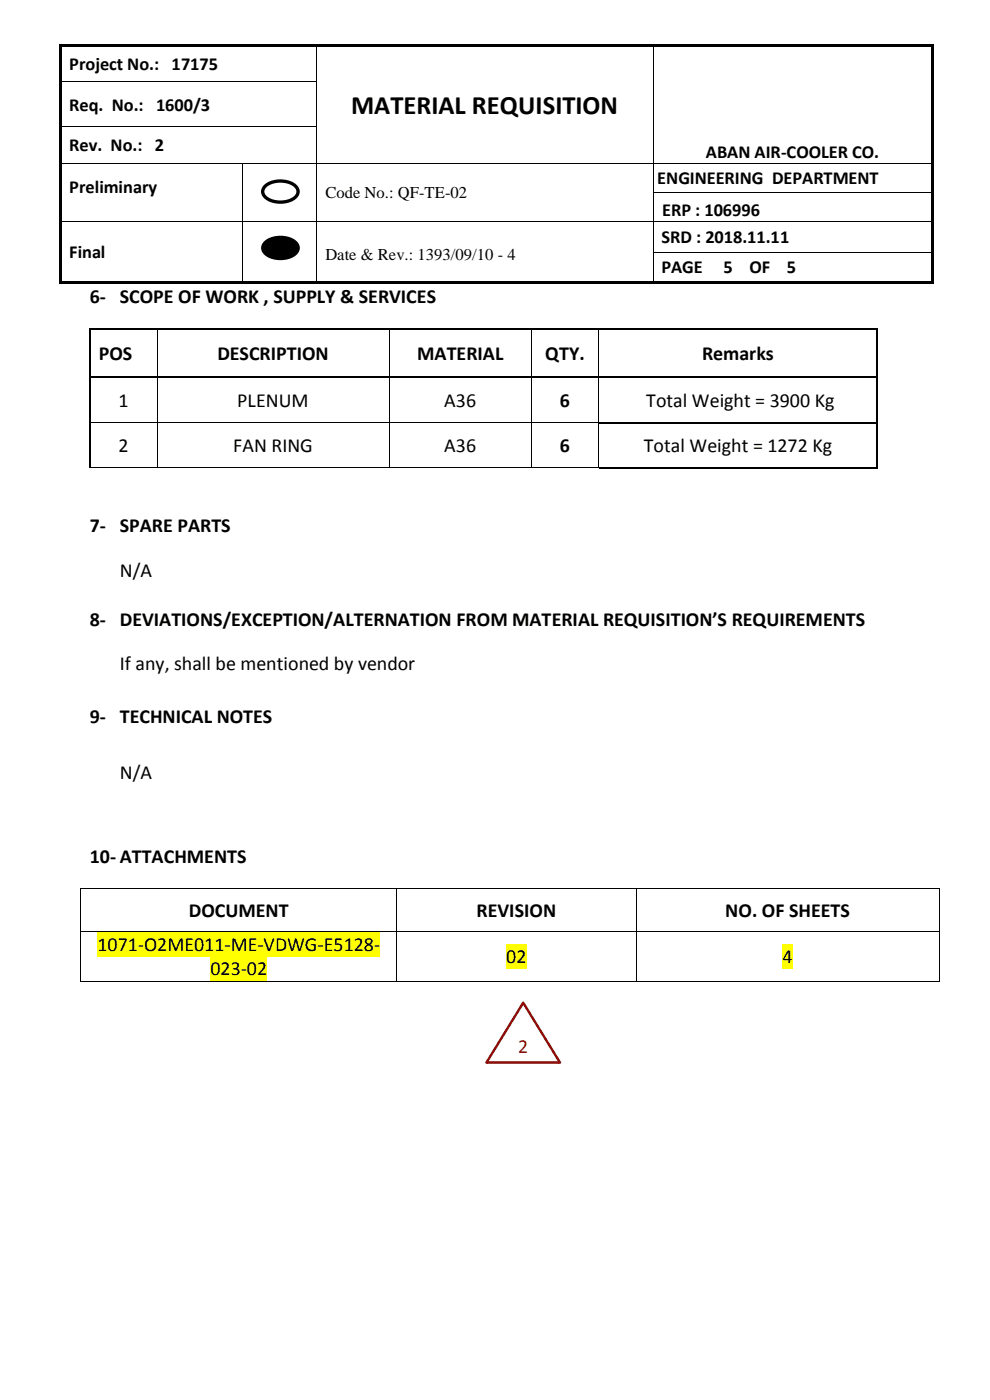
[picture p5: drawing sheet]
<svg xmlns="http://www.w3.org/2000/svg" width="210mm" height="297mm" viewBox="0 0 210 297" stroke-linecap="round" stroke-linejoin="round" font-family="sans-serif">
<g fill="#000">
<path d="M12.5 9.3h.5v.6h-.5z" fill-rule="evenodd"/>
<path d="M12.5 9.3h.5v.5h-.5z" fill-rule="evenodd"/>
<path d="M12.5 9.9h.5v7.3h-.5z" fill-rule="evenodd"/>
<path d="M12.5 17.2h.5v.5h-.5z" fill-rule="evenodd"/>
<path d="M13 9.3h54v.5h-54z" fill-rule="evenodd"/>
<path d="M67 9.8l.2 .1z" fill-rule="evenodd"/>
<path d="M67 9.3h.5v.5h-.5z" fill-rule="evenodd"/>
<path d="M67 17.2h.2v.5h-.2z" fill-rule="evenodd"/>
<path d="M67.5 9.3h71v.5h-71z" fill-rule="evenodd"/>
<path d="M138.5 9.8l.1 .1z" fill-rule="evenodd"/>
<path d="M138.5 9.3h.5v.5h-.5z" fill-rule="evenodd"/>
<path d="M138.5 17.2h.1v.5h-.1z" fill-rule="evenodd"/>
<path d="M139 9.3h58.5v.5h-58.5z" fill-rule="evenodd"/>
<path d="M197.5 9.3h.5v.6h-.5z" fill-rule="evenodd"/>
<path d="M197.5 9.3h.5v.5h-.5z" fill-rule="evenodd"/>
<path d="M197.5 9.9h.5v7.3h-.5z" fill-rule="evenodd"/>
<path d="M197.5 17.2h.5v.5h-.5z" fill-rule="evenodd"/>
<path d="M12.5 17.7h.5v9h-.5z" fill-rule="evenodd"/>
<path d="M12.5 26.7h.5v.5h-.5z" fill-rule="evenodd"/>
<path d="M12.5 27.2h.5v7.4h-.5z" fill-rule="evenodd"/>
<path d="M12.5 34.6h.5v.1h-.5z" fill-rule="evenodd"/>
<path d="M51.4 34.6h.1v.1h-.1z" fill-rule="evenodd"/>
<path d="M67 26.7h.2v.5h-.2z" fill-rule="evenodd"/>
<path d="M67 34.6h.2v.1h-.2z" fill-rule="evenodd"/>
<path d="M138.5 26.7h.1v.5h-.1z" fill-rule="evenodd"/>
<path d="M138.5 34.6h.1v.1h-.1z" fill-rule="evenodd"/>
<path d="M197.5 17.7h.5v9h-.5z" fill-rule="evenodd"/>
<path d="M197.5 26.7h.5v.5h-.5z" fill-rule="evenodd"/>
<path d="M197.5 27.2h.5v7.4h-.5z" fill-rule="evenodd"/>
<path d="M197.5 34.6h.5v.1h-.5z" fill-rule="evenodd"/>
<path d="M12.5 34.7h.5v6.2h-.5z" fill-rule="evenodd"/>
<path d="M12.5 40.9h.5v.1h-.5z" fill-rule="evenodd"/>
<path d="M12.5 41h.5v5.8h-.5z" fill-rule="evenodd"/>
<path d="M12.5 46.8h.5v.2h-.5z" fill-rule="evenodd"/>
<path d="M12.5 47h.5v6.4h-.5z" fill-rule="evenodd"/>
<path d="M12.5 53.4h.5v.2h-.5z" fill-rule="evenodd"/>
<path d="M12.5 53.6h.5v6.1h-.5z" fill-rule="evenodd"/>
<path d="M51.4 40.9h.1v.1h-.1z" fill-rule="evenodd"/>
<path d="M51.4 46.8h.1v.2h-.1z" fill-rule="evenodd"/>
<path d="M51.4 53.4h.1v.2h-.1z" fill-rule="evenodd"/>
<path d="M56.1 51.6a5.2 5.2 0 0 1 6.8 0 1.73 1.73 0 0 1-1.1 2.8 5.3 5.3 0 0 1-5.7-.8 1.46 1.46 0 0 1 0-2z" fill-rule="evenodd"/>
<path d="M67 40.9h.2v.1h-.2z" fill-rule="evenodd"/>
<path d="M67 46.8h.2v.2h-.2z" fill-rule="evenodd"/>
<path d="M67 53.4h.2v.2h-.2z" fill-rule="evenodd"/>
<path d="M138.5 40.9h.1v.1h-.1z" fill-rule="evenodd"/>
<path d="M138.5 46.8h.1v.2h-.1z" fill-rule="evenodd"/>
<path d="M138.5 53.4h.1v.2h-.1z" fill-rule="evenodd"/>
<path d="M197.5 34.7h.5v6.2h-.5z" fill-rule="evenodd"/>
<path d="M197.5 40.9h.5v.1h-.5z" fill-rule="evenodd"/>
<path d="M197.5 41h.5v5.8h-.5z" fill-rule="evenodd"/>
<path d="M197.5 46.8h.5v.2h-.5z" fill-rule="evenodd"/>
<path d="M197.5 47h.5v6.4h-.5z" fill-rule="evenodd"/>
<path d="M197.5 53.4h.5v.2h-.5z" fill-rule="evenodd"/>
<path d="M197.5 53.6h.5v6.1h-.5z" fill-rule="evenodd"/>
<path d="M12.5 59.7h.5v.5h-.5z" fill-rule="evenodd"/>
<path d="M12.5 59.7h.5v.5h-.5z" fill-rule="evenodd"/>
<path d="M13 59.7h38.4v.5h-38.4z" fill-rule="evenodd"/>
<path d="M18.9 69.7h.3v.4h-.3z" fill-rule="evenodd"/>
<path d="M18.9 69.7h.3v.4h-.3z" fill-rule="evenodd"/>
<path d="M33.3 69.7h.3v.4h-.3z" fill-rule="evenodd"/>
<path d="M51.4 59.7h.5v.5h-.5z" fill-rule="evenodd"/>
<path d="M51.9 59.7h15.1v.5h-15.1z" fill-rule="evenodd"/>
<path d="M67 59.7h.5v.5h-.5z" fill-rule="evenodd"/>
<path d="M67.5 59.7h71v.5h-71z" fill-rule="evenodd"/>
<path d="M82.5 69.7h.3v.4h-.3z" fill-rule="evenodd"/>
<path d="M112.7 69.7h.3v.4h-.3z" fill-rule="evenodd"/>
<path d="M126.9 69.7h.4v.4h-.4z" fill-rule="evenodd"/>
<path d="M138.5 59.7h.5v.5h-.5z" fill-rule="evenodd"/>
<path d="M139 59.7h58.5v.5h-58.5z" fill-rule="evenodd"/>
<path d="M186 69.7h.3v.4h-.3z" fill-rule="evenodd"/>
<path d="M186 69.7h.3v.4h-.3z" fill-rule="evenodd"/>
<path d="M197.5 59.7h.5v.5h-.5z" fill-rule="evenodd"/>
<path d="M197.5 59.7h.5v.5h-.5z" fill-rule="evenodd"/>
<path d="M18.9 79.8h.3v.4h-.3z" fill-rule="evenodd"/>
<path d="M18.9 89.5h.3v.3h-.3z" fill-rule="evenodd"/>
<path d="M33.3 79.8h.3v.4h-.3z" fill-rule="evenodd"/>
<path d="M33.3 89.5h.2v.3h-.2z" fill-rule="evenodd"/>
<path d="M33.3 99.1h.2v.2h-.2z" fill-rule="evenodd"/>
<path d="M82.5 79.8h.3v.4h-.3z" fill-rule="evenodd"/>
<path d="M82.5 89.5h.2v.3h-.2z" fill-rule="evenodd"/>
<path d="M82.5 99.1h.2v.2h-.2z" fill-rule="evenodd"/>
<path d="M112.7 79.8h.3v.4h-.3z" fill-rule="evenodd"/>
<path d="M112.7 89.5h.1v.3h-.1z" fill-rule="evenodd"/>
<path d="M112.7 99.1h.1v.2h-.1z" fill-rule="evenodd"/>
<path d="M126.9 79.8h.4v.4h-.4z" fill-rule="evenodd"/>
<path d="M126.9 89.5h.2v.3h-.2z" fill-rule="evenodd"/>
<path d="M126.9 99.1h.2v.2h-.2z" fill-rule="evenodd"/>
<path d="M126.9 99.1h.2v.2h-.2z" fill-rule="evenodd"/>
<path d="M186 79.8h.3v.4h-.3z" fill-rule="evenodd"/>
<path d="M186 89.5h.3v.3h-.3z" fill-rule="evenodd"/>
<path d="M186 99.1h.3v.4h-.3z" fill-rule="evenodd"/>
<path d="M186 99.1h.3v.4h-.3z" fill-rule="evenodd"/>
<path d="M17.1 188.5h.1v.2h-.1z" fill-rule="evenodd"/>
<path d="M17.1 188.5h.1v.2h-.1z" fill-rule="evenodd"/>
<path d="M84.1 188.5h.2v.2h-.2z" fill-rule="evenodd"/>
<path d="M134.9 188.5h.2v.2h-.2z" fill-rule="evenodd"/>
<path d="M199.2 188.5h.1v.2h-.1z" fill-rule="evenodd"/>
<path d="M199.2 188.5h.1v.2h-.1z" fill-rule="evenodd"/>
</g>
<g fill="none" stroke="#000" stroke-width=".21">
<path d="M13 17.3h54M67.1 9.9v7.3M67.1 17.7v9M138.5 9.9v7.3M138.5 17.7v9M13 26.8h54M13 34.6h38.4M51.4 34.7v6.2M51.5 34.6h15.5M67.1 27.2v7.4M67.1 34.7v6.2M67.2 34.6h71.3"/>
<path d="M138.5 27.2v7.4M138.5 34.7v6.2M138.6 34.6h58.9M13 46.9h38.4M51.4 41v5.8M51.4 47v6.4M51.4 53.6v6.1M51.5 46.9h15.5M67.1 41v5.8M67.1 47v6.4M67.1 53.6v6.1M67.2 46.9h71.3"/>
<path d="M138.5 41v5.8M138.5 47v6.4M138.5 53.6v6.1M138.6 40.9h58.9M138.6 46.9h58.9M138.6 53.5h58.9M33.4 70.1v9.7M82.6 70.1v9.7M112.8 70.1v9.7M127 70.1v9.7M18.9 99.2h14.4M19.2 89.6h14.1"/>
<path d="M33.4 80.2v9.3M33.4 89.8v9.3M33.5 89.6h49M33.5 99.2h49M82.6 80.2v9.3M82.6 89.8v9.3M82.7 89.6h30M82.7 99.2h30M112.8 80.2v9.3M112.8 89.8v9.3M112.8 89.6h14.1M112.8 99.2h14.1"/>
<path d="M127 80.2v9.3M127 89.8v9.3M17.1 188.7v8.9M17.2 188.6h66.9M84.2 188.7v8.9M84.3 188.6h50.6M135 188.7v8.9M135.1 188.6h64.1M199.3 188.7v8.9"/>
</g>
<path d="M56.1 39.7a5.2 5.2 0 0 1 6.8 0 1.73 1.73 0 0 1-1.1 2.7 5.3 5.3 0 0 1-5.7-.8 1.46 1.46 0 0 1 0-1.9zM56.1 51.6a5.2 5.2 0 0 1 6.8 0 1.73 1.73 0 0 1-1.1 2.8 5.3 5.3 0 0 1-5.7-.8 1.46 1.46 0 0 1 0-2z" fill="none" stroke="#000" stroke-width=".71" stroke-linecap="butt"/>
<g fill="none" stroke="#000" stroke-width=".34">
<path d="M19 70.1v9.7M19.2 69.9h14.1M33.6 69.9h48.9M82.8 69.9h29.9M113 69.9h13.9M127.3 69.9h58.7M186.1 70.1v9.7M19 80.2v9.3M19 89.8v9.3M19.2 80h14.1M33.6 80h48.9M82.8 80h29.9"/>
<path d="M113 80h13.9M127.1 89.7h58.9M127.1 99.3h58.9M127.3 80h58.7M186.1 80.2v9.3M186.1 89.8v9.3"/>
</g>
<g fill="#ff0">
<path d="M20.7 197.7h59.9v5.2h-59.9z" fill-rule="evenodd"/>
<path d="M44.6 202.9h12v5.2h-12z" fill-rule="evenodd"/>
<path d="M107.4 200.3h4.3v5.2h-4.3z" fill-rule="evenodd"/>
<path d="M166 200.3h2.2v5.2h-2.2z" fill-rule="evenodd"/>
</g>
<g fill="#000">
<path d="M17.1 197.6h.1v.1h-.1z" fill-rule="evenodd"/>
<path d="M84.1 197.6h.2v.1h-.2z" fill-rule="evenodd"/>
<path d="M134.9 197.6h.2v.1h-.2z" fill-rule="evenodd"/>
<path d="M199.2 197.6h.1v.1h-.1z" fill-rule="evenodd"/>
<path d="M17.1 208.1h.1v.2h-.1z" fill-rule="evenodd"/>
<path d="M17.1 208.1h.1v.2h-.1z" fill-rule="evenodd"/>
<path d="M84.1 208.1h.2v.2h-.2z" fill-rule="evenodd"/>
<path d="M134.9 208.1h.2v.2h-.2z" fill-rule="evenodd"/>
<path d="M199.2 208.1h.1v.2h-.1z" fill-rule="evenodd"/>
<path d="M199.2 208.1h.1v.2h-.1z" fill-rule="evenodd"/>
</g>
<path d="M17.1 197.7v10.4M17.2 197.6h66.9M84.2 197.7v10.4M84.3 197.6h50.6M135 197.7v10.4M135.1 197.6h64.1M199.3 197.7v10.4M17.2 208.2h66.9M84.3 208.2h50.6M135.1 208.2h64.1" fill="none" stroke="#000" stroke-width=".21"/>
<path d="M46.6 212.8h5.8v7.4h-5.8z" fill-rule="evenodd" fill="#fff"/>
<path d="M111 212.7l7.8 12.7h-15.6z" fill="none" stroke="#f00" stroke-width=".53"/>
<text font-size="5.6" x="74.5" y="24.2">MATERIAL REQUISITION</text>
<g font-size="4.2">
<text x="19" y="64.3">6- SCOPE OF WORK , SUPPLY &amp; SERVICES</text>
<text x="21" y="76.4">POS</text>
<text x="46.1" y="76.4">DESCRIPTION</text>
<text x="88.5" y="76.4">MATERIAL</text>
<text x="115.7" y="76.4">QTY.</text>
<text x="149" y="76.4">Remarks</text>
<text x="25.1" y="86.3">1</text>
<text x="50.3" y="86.3">PLENUM</text>
<text x="94.3" y="86.3">A36</text>
<text x="118.8" y="86.3">6</text>
<text x="137.1" y="86.3">Total Weight = 3900 Kg</text>
<text x="25.1" y="95.9">2</text>
<text x="49.5" y="95.9">FAN RING</text>
<text x="94.3" y="95.9">A36</text>
<text x="118.8" y="95.9">6</text>
<text x="136.6" y="95.9">Total Weight = 1272 Kg</text>
<text x="19" y="113">7- SPARE PARTS</text>
<text x="25.4" y="122.4">N/A</text>
<text x="19" y="132.8">8- DEVIATIONS/EXCEPTION/ALTERNATION FROM MATERIAL REQUISITION’S REQUIREMENTS</text>
<text x="25.4" y="142.2">If any, shall be mentioned by vendor</text>
<text x="19" y="153.4">9- TECHNICAL NOTES</text>
<text x="25.4" y="165.2">N/A</text>
<text x="19" y="183.1">10- ATTACHMENTS</text>
<text x="40.1" y="194.5">DOCUMENT</text>
<text x="101.1" y="194.5">REVISION</text>
<text x="153.9" y="194.5">NO. OF SHEETS</text>
<text x="20.7" y="201.8">1071-O2ME011-ME-VDWG-E5128-</text>
<text x="44.6" y="206.9">023-02</text>
<text x="107.4" y="204.3">02</text>
<text x="166" y="204.3">4</text>
</g>
<text font-size="4.2" fill="#f00" x="109.9" y="223.4">2</text>
<g font-size="3.9">
<text x="14.7" y="14.8">Project No.: 17175</text>
<text x="14.7" y="23.5">Req. No.: 1600/3</text>
<text x="14.7" y="32.1">Rev. No.: 2</text>
<text x="149.8" y="33.5">ABAN AIR-COOLER CO.</text>
<text x="14.7" y="41">Preliminary</text>
<text x="139.4" y="39">ENGINEERING DEPARTMENT</text>
<text x="140.4" y="45.7">ERP : 106996</text>
<text x="140.3" y="51.5">SRD : 2018.11.11</text>
<text x="14.7" y="54.8">Final</text>
<text x="140.3" y="57.9">PAGE</text>
<text x="153.5" y="57.9">5</text>
<text x="159" y="57.9">OF</text>
<text x="166.9" y="57.9">5</text>
</g>
<g font-size="3.5">
<text x="69" y="41.9">Code No.: QF-TE-02</text>
<text x="69" y="55.3">Date &amp; Rev.: 1393/09/10 - 4</text>
</g>
</svg>
